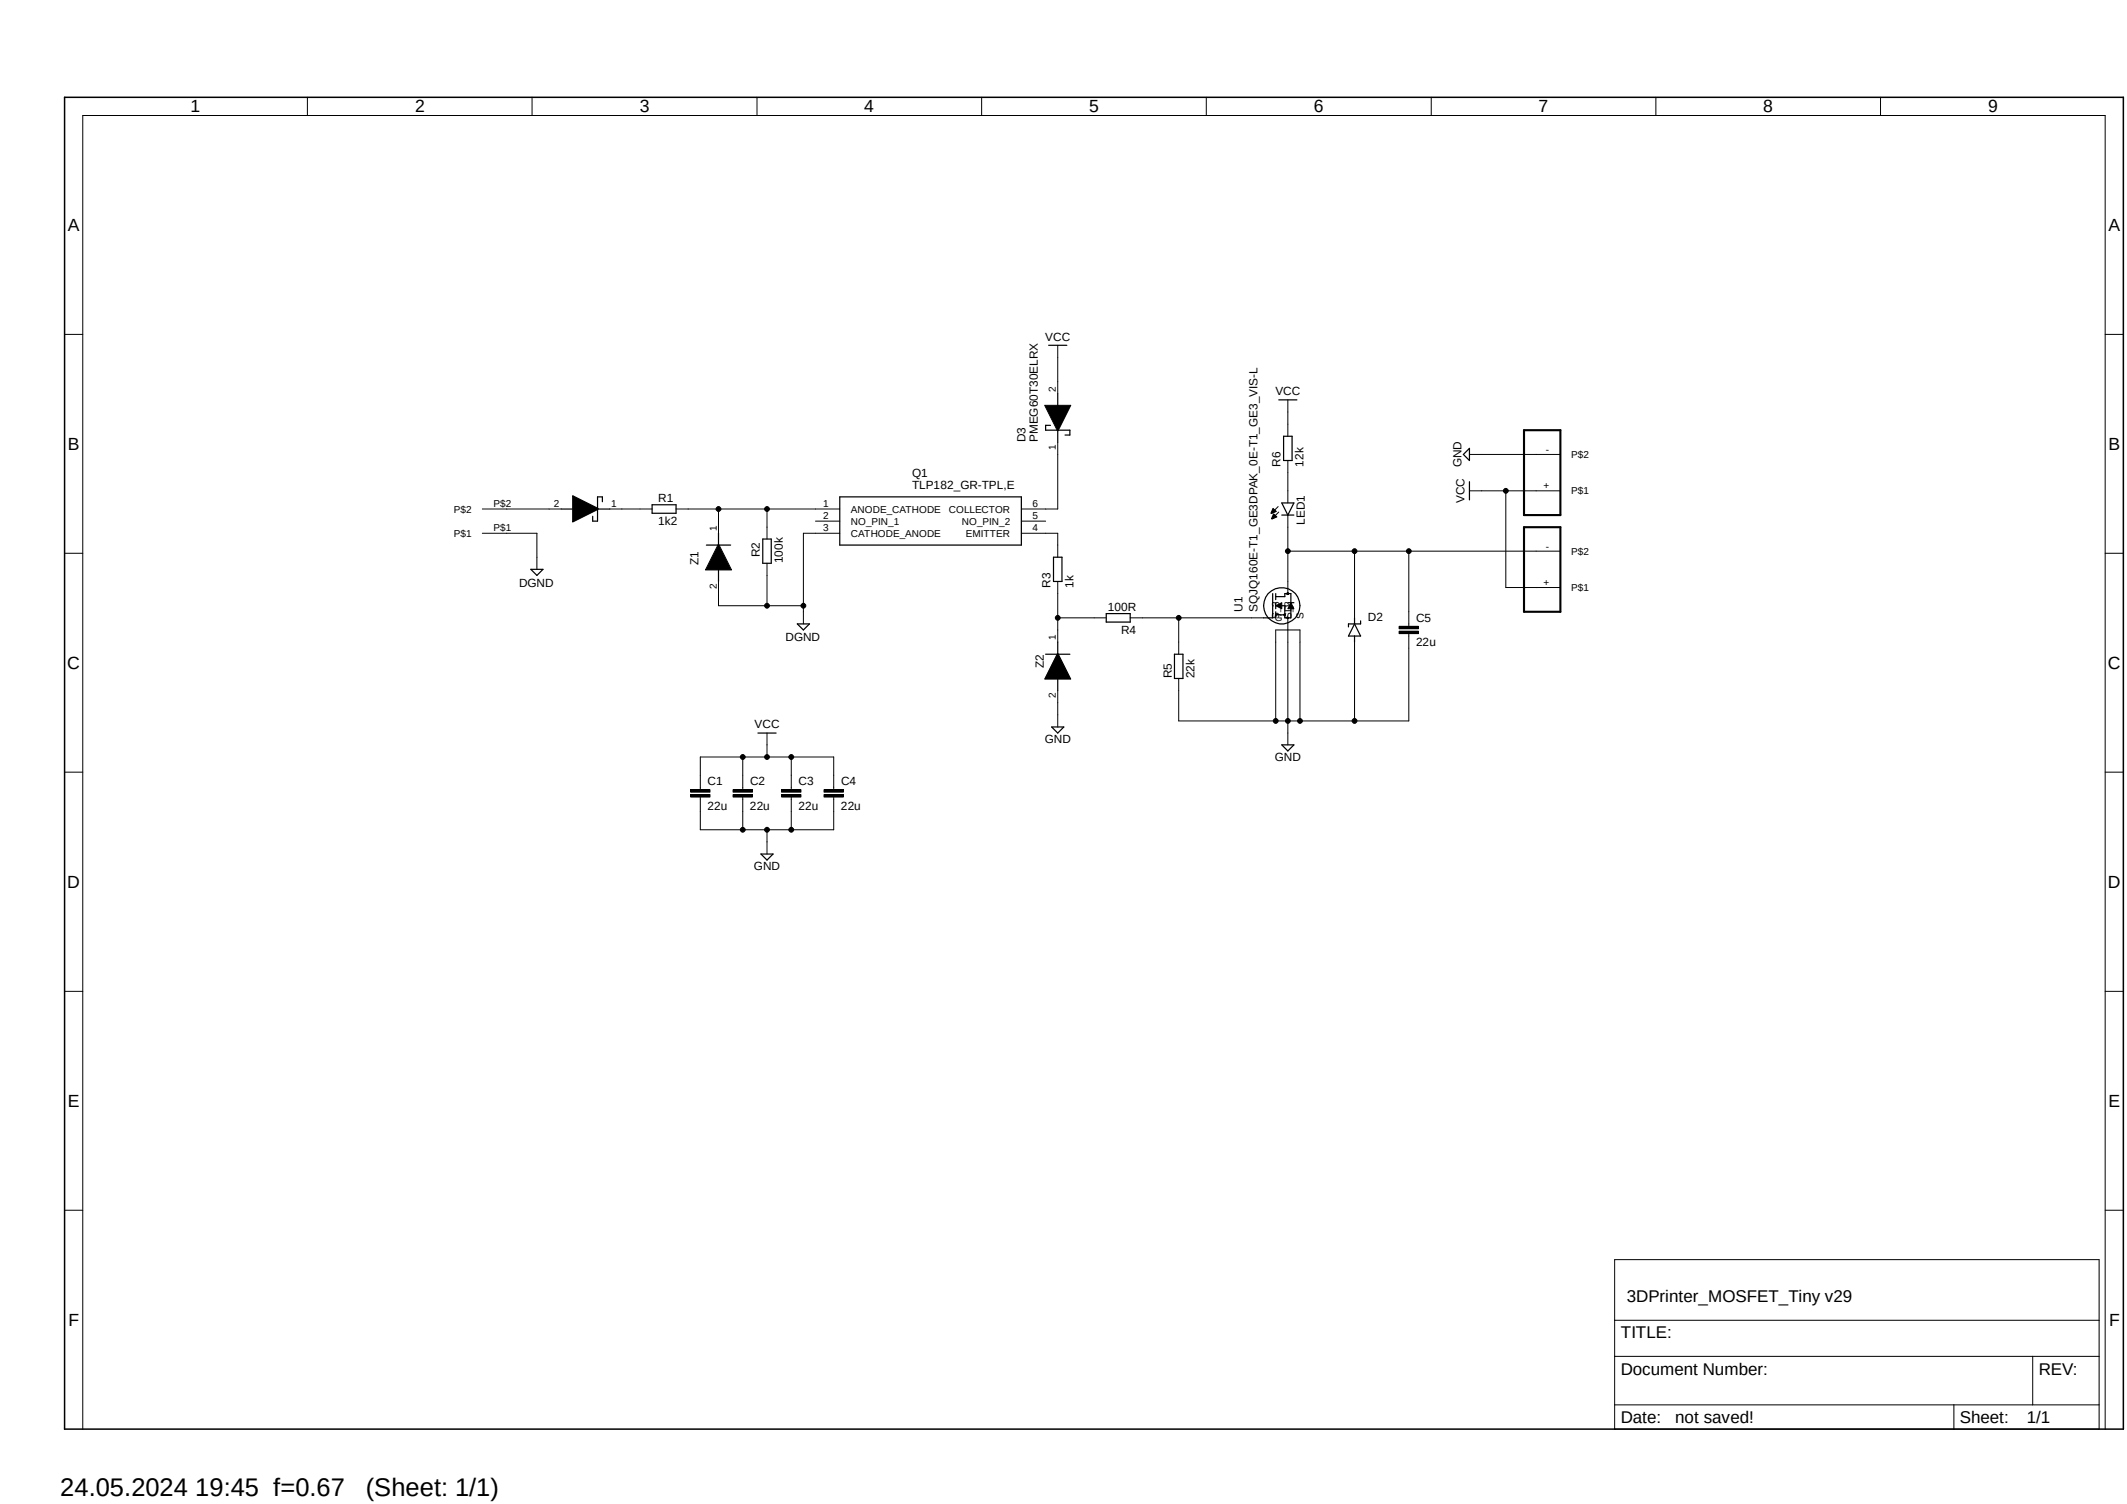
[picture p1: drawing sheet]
<svg xmlns="http://www.w3.org/2000/svg" width="297mm" height="210mm" viewBox="0 0 297 210" stroke-linecap="round" stroke-linejoin="round" font-family="sans-serif">
<path d="M8.7 13.3l288.1 186.6M296.8 13.3l-288.1 186.6" fill="none" stroke="#fff" stroke-width=".14"/>
<g fill="none" stroke="#000" stroke-width=".17">
<path d="M146.4 48.2h2.6M146.7 59.4h-.7v.7h3.4v.6h-.7M147.7 55v1.7M178.6 55.8h2.5M74.1 79.5h1.7l-.8 .8zM78.4 71.1h1.7M83.4 71.1h1.7M84.1 70.1v-.7h-.7v3.4h-.6v-.7M91.1 70.5h3.3v1.2h-3.3zM98.6 76.1h3.4M100.3 74.5v1.6M100.3 79.5v1.7"/>
<path d="M106.5 75.3h1.2v3.4h-1.2zM117.3 69.4h25.3v6.7h-25.3zM147.1 77.8h1.2v3.4h-1.2zM147.7 60.1v1.7M179 70.2h1.7l-.9 1.7zM179 71.9h1.7M179.2 60.9h1.2v3.4h-1.2zM204.3 63.5l.9-.9v1.7zM205.2 67.3v2.5M111.3 87.1h1.7l-.8 .9zM146 91.4h3.4M147.7 89.7v1.7"/>
<path d="M147.7 94.7v1.7M154.5 85.7h3.3v1.2h-3.3zM164 91.4h1.2v3.3h-1.2zM177.7 82.9v3.4h-1.3M178.1 82.9v.8M178.1 84.2v.8M178.1 85.4v.9M178.1 85.9h1.3M178.1 83.3h1.3v-.4h.9v1.3M179 84.6h.4v1.7h.9v-1.3M179.8 84.2h.9M189.1 87.1l.9 1.7h-1.7z"/>
<path d="M189.1 86.3v.8M189.1 88.8v.9M190 86.7v.4h-1.7v.4M105.8 102.4h2.6M106.3 119.3h1.6l-.8 .8zM146.9 101.5h1.6l-.8 .9zM179 104h1.7l-.9 .9z"/>
<circle cx="179" cy="84.6" r="2.53"/>
</g>
<g fill="none" stroke="#000" stroke-width=".14">
<path d="M42.9 13.6v2.5M74.3 13.6v2.5M105.7 13.6v2.5M137.1 13.6v2.5M168.4 13.6v2.5M199.9 13.6v2.5M231.2 13.6v2.5M262.6 13.6v2.5M9 46.7h2.6M145.9 56.6h3.6l-1.8 3.6zM147.7 48.2v6.8M179.8 55.8v5.1"/>
<path d="M294 46.7h2.5M9 77.3h2.6M67.4 71.1h11M67.4 74.5h7.6v5M80 69.2l3.5 1.8v.1l-3.5 1.8zM85.1 71.1h6M94.4 71.1h22.9M100.3 76h.1l1.8 3.6h-3.7zM100.3 71.1v3.4M107.1 71.1v4.2M107.1 78.7v5.9M113.9 72.8h3.4"/>
<path d="M117.3 74.5h-5.1v12.6M142.6 72.8h3.4M142.6 74.5h5.1v3.3M147.7 61.8v9.3h-5.1M177.8 71l.4 .4-.7 .3zM177.8 71.8l.5 .4-.7 .3-.1-.1zM178.5 70.7l-1 1M178.6 71.5l-1 .9M179.8 64.3v5.9M179.8 71.9v11M179.8 77h38.1M189.1 77v9.3"/>
<path d="M196.7 77v10.5M205.2 68.5h12.7M205.2 63.5h12.7M210.3 68.5v13.5h7.6M294 77.3h2.5M100.3 81.2v3.4h11.9M147.7 91.3l1.8 3.5h-3.6zM147.7 81.2v8.5M147.7 96.4v5.1M147.7 86.3h6.8M157.8 86.3h18.6M164.6 86.3v5.1"/>
<path d="M178.1 84.6l.9-.4v.8zM179.8 86.3v17.7M180.3 84.2l.4 .8h-.9zM189.1 89.7v11M195.4 88.1h2.7v.4h-2.7zM195.4 87.5h2.7v.3h-2.7zM196.7 88.5v12.2h-32.1v-6M9 107.8h2.6M96.4 111h2.7v.3h-2.7zM96.4 110.3h2.7v.3h-2.7zM97.8 110.3v-4.6h18.6v4.6M97.8 111.3v4.6h18.6v-4.6"/>
<path d="M102.4 111h2.7v.3h-2.7zM102.4 110.3h2.7v.3h-2.7zM103.7 105.7v4.6M103.7 111.3v4.6M107.1 102.4v3.3M107.1 115.9v3.4M109.1 111h2.7v.3h-2.7zM109.1 110.3h2.7v.3h-2.7zM110.5 105.7v4.6M110.5 111.3v4.6M115.1 111h2.7v.3h-2.7zM115.1 110.3h2.7v.3h-2.7z"/>
<path d="M178.1 100.7v-12.7h3.4v12.7M294 107.8h2.5M9 138.4h2.6M294 138.4h2.5M9 169h2.6M225.5 175.9h67.6v23.7h-67.6zM294 169h2.5M11.6 199.6v-183.5h282.4v183.5M225.5 189.4h67.6M225.5 196.2h67.6M225.5 184.4h67.6M272.8 196.2v3.4"/>
<path d="M283.8 189.4v6.8"/>
<circle cx="100.3" cy="71.1" r=".33"/>
<circle cx="107.1" cy="71.1" r=".33"/>
<circle cx="179.8" cy="77" r=".33"/>
<circle cx="189.2" cy="77" r=".33"/>
<circle cx="196.7" cy="77" r=".33"/>
<circle cx="210.3" cy="68.5" r=".33"/>
<circle cx="107.1" cy="84.6" r=".33"/>
<circle cx="112.2" cy="84.6" r=".33"/>
<circle cx="147.7" cy="86.3" r=".33"/>
<circle cx="164.6" cy="86.3" r=".33"/>
<circle cx="103.7" cy="115.9" r=".33"/>
<circle cx="103.7" cy="105.7" r=".33"/>
<circle cx="107.1" cy="115.9" r=".33"/>
<circle cx="107.1" cy="105.7" r=".33"/>
<circle cx="110.5" cy="105.7" r=".33"/>
<circle cx="110.5" cy="115.9" r=".33"/>
<circle cx="178.1" cy="100.7" r=".33"/>
<circle cx="179.8" cy="100.7" r=".33"/>
<circle cx="181.5" cy="100.7" r=".33"/>
<circle cx="189.2" cy="100.7" r=".33"/>
</g>
<g fill="#000">
<path d="M145.9 56.6h3.6l-1.8 3.6z" fill-rule="evenodd"/>
<path d="M80 69.2l3.5 1.8v.1l-3.5 1.8z" fill-rule="evenodd"/>
<path d="M100.3 76h.1l1.8 3.6h-3.7z" fill-rule="evenodd"/>
<path d="M177.8 71l.4 .4-.7 .3z" fill-rule="evenodd"/>
<path d="M177.8 71.8l.5 .4-.7 .3-.1-.1z" fill-rule="evenodd"/>
<path d="M147.7 91.3l1.8 3.5h-3.6z" fill-rule="evenodd"/>
<path d="M178.1 84.6l.9-.4v.8z" fill-rule="evenodd"/>
<path d="M180.3 84.2l.4 .8h-.9z" fill-rule="evenodd"/>
<circle cx="100.3" cy="71.1" r=".33"/>
<circle cx="107.1" cy="71.1" r=".33"/>
<circle cx="179.8" cy="77" r=".33"/>
<circle cx="189.2" cy="77" r=".33"/>
<circle cx="196.7" cy="77" r=".33"/>
<circle cx="210.3" cy="68.5" r=".33"/>
<circle cx="107.1" cy="84.6" r=".33"/>
<circle cx="112.2" cy="84.6" r=".33"/>
<circle cx="147.7" cy="86.3" r=".33"/>
<circle cx="164.6" cy="86.3" r=".33"/>
<circle cx="103.7" cy="115.9" r=".33"/>
<circle cx="103.7" cy="105.7" r=".33"/>
<circle cx="107.1" cy="115.9" r=".33"/>
<circle cx="107.1" cy="105.7" r=".33"/>
<circle cx="110.5" cy="105.7" r=".33"/>
<circle cx="110.5" cy="115.9" r=".33"/>
<circle cx="178.1" cy="100.7" r=".33"/>
<circle cx="179.8" cy="100.7" r=".33"/>
<circle cx="181.5" cy="100.7" r=".33"/>
<circle cx="189.2" cy="100.7" r=".33"/>
</g>
<g fill="none" stroke="#000" stroke-width=".34">
<path d="M179.4 85.9h.1M179.8 82.9h.1M179.8 86.3h.1M195.4 88.3h2.7M195.4 87.6h2.7M96.4 111.1h2.7M96.4 110.4h2.7M102.4 111.1h2.7M102.4 110.4h2.7M109.1 111.1h2.7M109.1 110.4h2.7M115.1 111.1h2.7"/>
<path d="M115.1 110.4h2.7"/>
</g>
<path d="M212.8 60.1h5.1v11.8h-5.1zM212.8 73.6h5.1v11.8h-5.1z" fill="none" stroke="#000" stroke-width=".3"/>
<path d="M9 13.6h287.5v186h-287.5z" fill="none" stroke="#000" stroke-width=".21"/>
<g font-size="3.6">
<text x="8.4" y="208.9">24.05.2024 19:45 f=0.67</text>
<text x="51.1" y="208.9">(Sheet: 1/1)</text>
</g>
<g font-size="2.5">
<text x="26.6" y="15.7">1</text>
<text x="58" y="15.7">2</text>
<text x="89.3" y="15.7">3</text>
<text x="120.7" y="15.7">4</text>
<text x="152.1" y="15.7">5</text>
<text x="183.5" y="15.7">6</text>
<text x="214.8" y="15.7">7</text>
<text x="246.2" y="15.7">8</text>
<text x="277.6" y="15.7">9</text>
<text x="9.5" y="32.3">A</text>
<text x="294.4" y="32.3">A</text>
<text x="9.5" y="62.8">B</text>
<text x="294.4" y="62.8">B</text>
<text x="9.4" y="93.4">C</text>
<text x="294.3" y="93.4">C</text>
<text x="9.4" y="124">D</text>
<text x="294.3" y="124">D</text>
<text x="9.5" y="154.6">E</text>
<text x="294.4" y="154.6">E</text>
<text x="9.6" y="185.1">F</text>
<text x="294.5" y="185.1">F</text>
</g>
<g font-size="2.4">
<text x="227.2" y="181.8">3DPrinter_MOSFET_Tiny v29</text>
<text x="226.3" y="186.9">TITLE:</text>
<text x="226.3" y="191.9">Document Number:</text>
<text x="284.7" y="191.9">REV:</text>
<text x="226.3" y="198.7">Date:</text>
<text x="233.9" y="198.7">not saved!</text>
<text x="273.7" y="198.7">Sheet:</text>
<text x="283" y="198.7">1/1</text>
</g>
<g font-size="1.7">
<text x="146" y="47.6">VCC</text>
<text x="178.1" y="55.2">VCC</text>
<text x="143.2" y="61.8" transform="rotate(-90 143.2 61.8)">D3</text>
<text x="144.9" y="61.8" transform="rotate(-90 144.9 61.8)">PMEG60T30ELRX</text>
<text x="178.8" y="65.2" transform="rotate(-90 178.8 65.2)">R6</text>
<text x="182" y="65.2" transform="rotate(-90 182 65.2)">12k</text>
<text x="204.1" y="65.3" transform="rotate(-90 204.1 65.3)">GND</text>
<text x="91.9" y="70.1">R1</text>
<text x="127.4" y="68.3">TLP182_GR-TPL,E</text>
<text x="127.4" y="66.6">Q1</text>
<text x="204.5" y="70.3" transform="rotate(-90 204.5 70.3)">VCC</text>
<text x="91.9" y="73.3">1k2</text>
<text x="106.1" y="77.8" transform="rotate(-90 106.1 77.8)">R2</text>
<text x="182.2" y="73.3" transform="rotate(-90 182.2 73.3)">LED1</text>
<text x="72.5" y="82">DGND</text>
<text x="97.5" y="78.9" transform="rotate(-90 97.5 78.9)">Z1</text>
<text x="109.3" y="78.7" transform="rotate(-90 109.3 78.7)">100k</text>
<text x="146.7" y="82" transform="rotate(-90 146.7 82)">R3</text>
<text x="149.9" y="82" transform="rotate(-90 149.9 82)">1k</text>
<text x="109.7" y="89.6">DGND</text>
<text x="154.7" y="85.3">100R</text>
<text x="156.5" y="88.5">R4</text>
<text x="173.5" y="85.4" transform="rotate(-90 173.5 85.4)">U1</text>
<text x="175.6" y="85.4" transform="rotate(-90 175.6 85.4)">SQJQ160E-T1_GE3DPAK_0E-T1_GE3_VIS-L</text>
<text x="191" y="86.7">D2</text>
<text x="197.7" y="86.9">C5</text>
<text x="145.8" y="93.3" transform="rotate(-90 145.8 93.3)">Z2</text>
<text x="163.6" y="94.7" transform="rotate(-90 163.6 94.7)">R5</text>
<text x="166.8" y="94.7" transform="rotate(-90 166.8 94.7)">22k</text>
<text x="197.7" y="90.3">22u</text>
<text x="105.4" y="101.7">VCC</text>
<text x="145.9" y="103.8">GND</text>
<text x="178" y="106.3">GND</text>
<text x="98.8" y="113.1">22u</text>
<text x="98.8" y="109.7">C1</text>
<text x="104.7" y="113.1">22u</text>
<text x="104.7" y="109.7">C2</text>
<text x="111.5" y="113.1">22u</text>
<text x="111.5" y="109.7">C3</text>
<text x="117.4" y="113.1">22u</text>
<text x="117.4" y="109.7">C4</text>
<text x="105.3" y="121.5">GND</text>
</g>
<g font-size="1.4">
<text x="147.4" y="54.8" transform="rotate(-90 147.4 54.8)">2</text>
<text x="147.4" y="62.8" transform="rotate(-90 147.4 62.8)">1</text>
<text x="215.9" y="63.2">-</text>
<text x="219.4" y="64">P$2</text>
<text x="63.4" y="71.6">P$2</text>
<text x="68.9" y="70.8">P$2</text>
<text x="77.3" y="70.8">2</text>
<text x="85.3" y="70.8">1</text>
<text x="114.9" y="70.8">1</text>
<text x="118.8" y="71.6">ANODE_CATHODE</text>
<text x="132.5" y="71.6">COLLECTOR</text>
<text x="144.2" y="70.8">6</text>
<text x="215.5" y="68.3">+</text>
<text x="219.4" y="69">P$1</text>
<text x="63.4" y="75">P$1</text>
<text x="68.9" y="74.2">P$1</text>
<text x="100.1" y="74.2" transform="rotate(-90 100.1 74.2)">1</text>
<text x="114.9" y="72.5">2</text>
<text x="114.9" y="74.2">3</text>
<text x="118.8" y="73.3">NO_PIN_1</text>
<text x="118.8" y="75">CATHODE_ANODE</text>
<text x="134.3" y="73.3">NO_PIN_2</text>
<text x="134.9" y="75">EMITTER</text>
<text x="144.2" y="72.5">5</text>
<text x="144.2" y="74.2">4</text>
<text x="215.9" y="76.8">-</text>
<text x="219.4" y="77.5">P$2</text>
<text x="100.1" y="82.2" transform="rotate(-90 100.1 82.2)">2</text>
<text x="215.5" y="81.8">+</text>
<text x="219.4" y="82.5">P$1</text>
<text x="147.4" y="89.4" transform="rotate(-90 147.4 89.4)">1</text>
<text x="178" y="86.8">G</text>
<text x="178.6" y="86.4" transform="rotate(-90 178.6 86.4)">S_3</text>
<text x="180.3" y="86.4" transform="rotate(-90 180.3 86.4)">S_2</text>
<text x="180.3" y="85.5" transform="rotate(-90 180.3 85.5)">D</text>
<text x="182" y="86.4" transform="rotate(-90 182 86.4)">S</text>
<text x="147.4" y="97.4" transform="rotate(-90 147.4 97.4)">2</text>
</g>
</svg>
